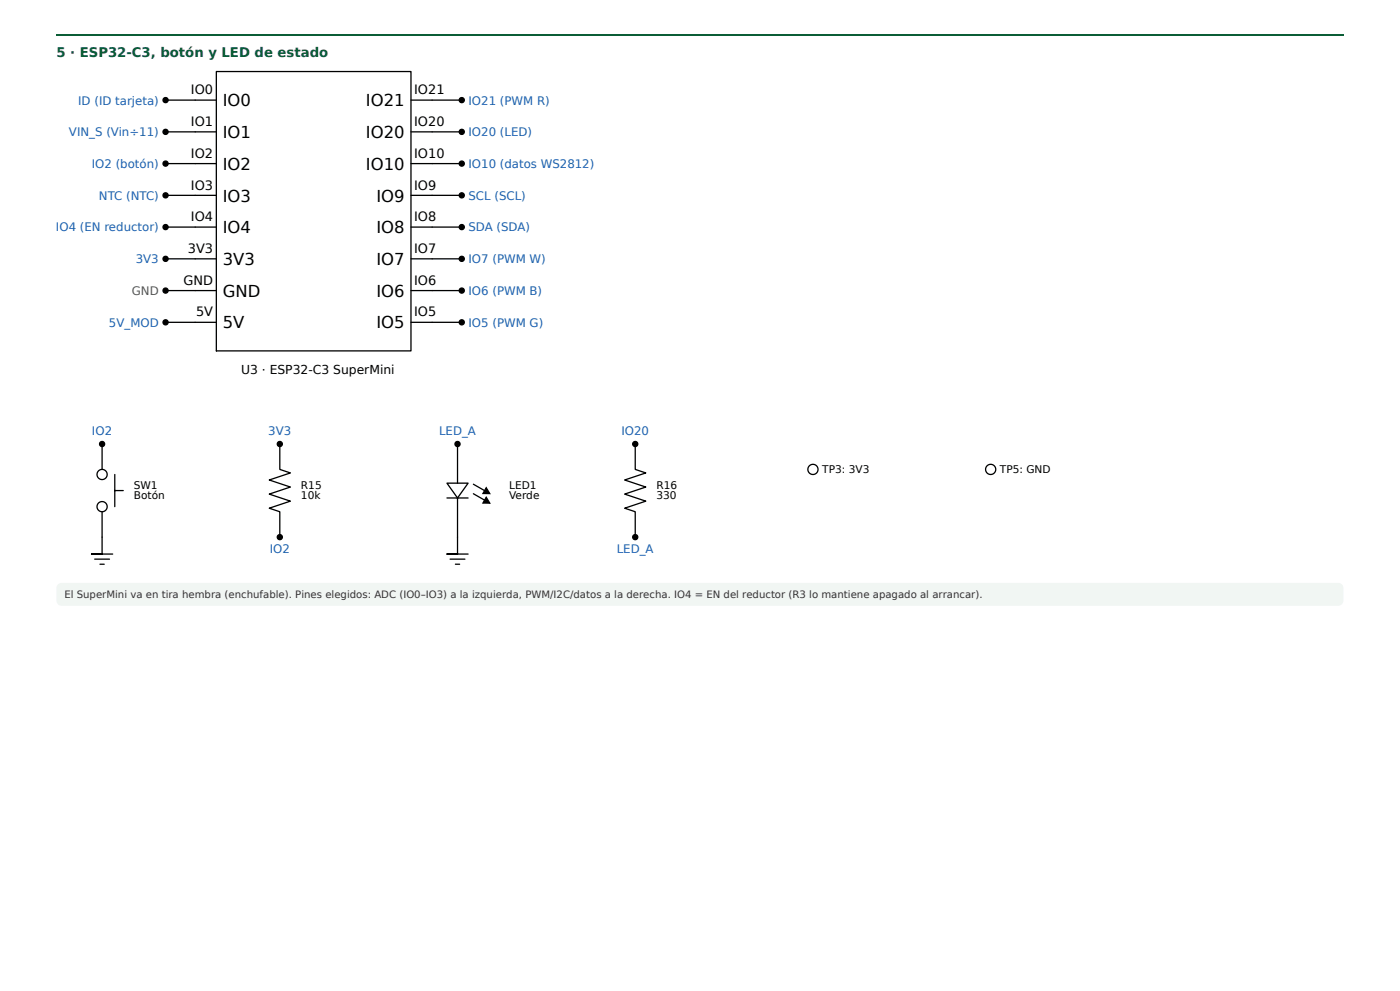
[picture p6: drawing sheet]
<svg xmlns="http://www.w3.org/2000/svg" width="420mm" height="297mm" viewBox="0 0 420 297" stroke-linecap="round" stroke-linejoin="round" font-family="sans-serif">
<path d="M16.9 10.3h386.3v.5h-386.3z" fill="#0b5d36"/>
<path d="M17.4 175.4l1.1-.5h383.1a1.59 1.59 0 0 1 1.6 1.6v3.7a1.59 1.59 0 0 1-1.6 1.6h-383.1a1.59 1.59 0 0 1-1.6-1.6v-3.9z" fill="#f1f6f3"/>
<g fill="none" stroke="#000" stroke-width=".39">
<path d="M49.7 39.6h15.2M49.7 30h15.2M64.9 21.5h58.5v83.8h-58.5zM123.4 39.6h15.2M123.4 30h15.2M49.7 58.6h15.2M49.7 49.1h15.2M123.4 58.6h15.2M123.4 49.1h15.2M49.7 77.7h15.2M49.7 68.1h15.2M123.4 77.7h15.2"/>
<path d="M123.4 68.1h15.2M49.7 96.7h15.2M49.7 87.2h15.2M123.4 96.7h15.2M123.4 87.2h15.2M30.6 133.2v7.6M84 133.2v7.6l3.2 1.1-6.4 2.1 6.4 2.1-6.4 2.2 6.4 2.1-6.4 2.1 3.2 1v7.7M137.3 133.2v11.8M190.7 133.2v7.6l3.1 1.1-6.3 2.1 6.3 2.1-6.3 2.2 6.3 2.1-6.3 2.1 3.2 1v7.7M30.6 153.5v12.7h-3.1h6.3M34.5 142.4v9.6M34.5 147.2h2.5"/>
<path d="M134.1 145h6.4l-3.2 4.4zM134.1 149.4h6.4M137.3 149.4v16.8h-3.2h6.4M142.1 148.1l3.3 2M142.1 145.3l3.3 1.9M28.4 167.8h4.5M30 169.3h1.3M135.1 167.8h4.4M136.7 169.3h1.3"/>
<circle cx="49.7" cy="30" r=".76"/>
<circle cx="49.7" cy="39.6" r=".76"/>
<circle cx="138.6" cy="30" r=".76"/>
<circle cx="138.6" cy="39.6" r=".76"/>
<circle cx="49.7" cy="58.6" r=".76"/>
<circle cx="49.7" cy="49.1" r=".76"/>
<circle cx="138.6" cy="58.6" r=".76"/>
<circle cx="138.6" cy="49.1" r=".76"/>
<circle cx="49.7" cy="77.7" r=".76"/>
<circle cx="49.7" cy="68.1" r=".76"/>
<circle cx="138.6" cy="77.7" r=".76"/>
<circle cx="138.6" cy="68.1" r=".76"/>
<circle cx="49.7" cy="96.7" r=".76"/>
<circle cx="49.7" cy="87.2" r=".76"/>
<circle cx="138.6" cy="96.7" r=".76"/>
<circle cx="138.6" cy="87.2" r=".76"/>
<circle cx="30.6" cy="133.2" r=".76"/>
<circle cx="84" cy="133.2" r=".76"/>
<circle cx="137.3" cy="133.2" r=".76"/>
<circle cx="190.7" cy="133.2" r=".76"/>
<circle cx="30.6" cy="142.4" r="1.52"/>
<circle cx="30.6" cy="152" r="1.52"/>
<circle cx="84" cy="161.2" r=".76"/>
<circle cx="190.7" cy="161.2" r=".76"/>
</g>
<g fill="#000">
<path d="M145.9 149.2l1.1 1.8-2.1-.1zM145.9 146.3l1.1 1.8h-2.1z"/>
<circle cx="49.7" cy="30" r=".76"/>
<circle cx="49.7" cy="39.6" r=".76"/>
<circle cx="138.6" cy="30" r=".76"/>
<circle cx="138.6" cy="39.6" r=".76"/>
<circle cx="49.7" cy="58.6" r=".76"/>
<circle cx="49.7" cy="49.1" r=".76"/>
<circle cx="138.6" cy="58.6" r=".76"/>
<circle cx="138.6" cy="49.1" r=".76"/>
<circle cx="49.7" cy="77.7" r=".76"/>
<circle cx="49.7" cy="68.1" r=".76"/>
<circle cx="138.6" cy="77.7" r=".76"/>
<circle cx="138.6" cy="68.1" r=".76"/>
<circle cx="49.7" cy="96.7" r=".76"/>
<circle cx="49.7" cy="87.2" r=".76"/>
<circle cx="138.6" cy="96.7" r=".76"/>
<circle cx="138.6" cy="87.2" r=".76"/>
<circle cx="30.6" cy="133.2" r=".76"/>
<circle cx="84" cy="133.2" r=".76"/>
<circle cx="137.3" cy="133.2" r=".76"/>
<circle cx="190.7" cy="133.2" r=".76"/>
<circle cx="84" cy="161.2" r=".76"/>
<circle cx="190.7" cy="161.2" r=".76"/>
</g>
<path d="M145.9 149.2l1.1 1.8-2.1-.1zM145.9 146.3l1.1 1.8h-2.1z" fill="none" stroke="#000" stroke-width=".35"/>
<circle cx="244" cy="140.8" r="1.52" fill="#fff"/>
<circle cx="244" cy="140.8" r="1.52" fill="none" stroke="#000" stroke-width=".39"/>
<circle cx="297.3" cy="140.8" r="1.52" fill="#fff"/>
<circle cx="297.3" cy="140.8" r="1.52" fill="none" stroke="#000" stroke-width=".39"/>
<g font-size="4.9">
<text x="66.8" y="31.9">IO0</text>
<text x="109.8" y="31.9">IO21</text>
<text x="66.8" y="41.4">IO1</text>
<text x="109.8" y="41.4">IO20</text>
<text x="66.8" y="50.9">IO2</text>
<text x="109.8" y="50.9">IO10</text>
<text x="66.8" y="60.5">IO3</text>
<text x="113" y="60.5">IO9</text>
<text x="66.8" y="70">IO4</text>
<text x="113" y="70">IO8</text>
<text x="66.8" y="79.5">3V3</text>
<text x="113" y="79.5">IO7</text>
<text x="66.8" y="89">GND</text>
<text x="113" y="89">IO6</text>
<text x="66.8" y="98.6">5V</text>
<text x="113" y="98.6">IO5</text>
</g>
<text font-size="4" fill="#0b5d36" x="16.9" y="17.2">5 · ESP32-C3, botón y LED de estado</text>
<g font-size="3.9">
<text x="57.3" y="28.3">IO0</text>
<text x="124.3" y="28.3">IO21</text>
<text x="57.3" y="37.8">IO1</text>
<text x="124.3" y="37.8">IO20</text>
<text x="57.3" y="47.3">IO2</text>
<text x="124.3" y="47.3">IO10</text>
<text x="57.3" y="56.9">IO3</text>
<text x="124.3" y="56.9">IO9</text>
<text x="57.3" y="66.4">IO4</text>
<text x="124.3" y="66.4">IO8</text>
<text x="56.4" y="75.9">3V3</text>
<text x="124.3" y="75.9">IO7</text>
<text x="55.1" y="85.4">GND</text>
<text x="124.3" y="85.4">IO6</text>
<text x="58.9" y="95">5V</text>
<text x="124.3" y="95">IO5</text>
</g>
<text font-size="3.7" x="72.4" y="112.3">U3 · ESP32-C3 SuperMini</text>
<g font-size="3.5" fill="#1a5fb4">
<text x="23.5" y="31.4">ID (ID tarjeta)</text>
<text x="140.6" y="31.4">IO21 (PWM R)</text>
<text x="20.7" y="40.9">VIN_S (Vin÷11)</text>
<text x="140.6" y="40.9">IO20 (LED)</text>
<text x="27.6" y="50.4">IO2 (botón)</text>
<text x="140.6" y="50.4">IO10 (datos WS2812)</text>
<text x="29.7" y="59.9">NTC (NTC)</text>
<text x="140.6" y="59.9">SCL (SCL)</text>
<text x="16.8" y="69.5">IO4 (EN reductor)</text>
<text x="140.6" y="69.5">SDA (SDA)</text>
<text x="40.8" y="79">3V3</text>
<text x="140.6" y="79">IO7 (PWM W)</text>
<text x="140.6" y="88.5">IO6 (PWM B)</text>
<text x="32.7" y="98">5V_MOD</text>
<text x="140.6" y="98">IO5 (PWM G)</text>
<text x="27.6" y="130.4">IO2</text>
<text x="80.5" y="130.4">3V3</text>
<text x="131.8" y="130.4">LED_A</text>
<text x="186.5" y="130.4">IO20</text>
<text x="81" y="165.8">IO2</text>
<text x="185.1" y="165.8">LED_A</text>
</g>
<text font-size="3.5" fill="#555" x="39.6" y="88.5">GND</text>
<g font-size="3.2">
<text x="246.8" y="141.9">TP3: 3V3</text>
<text x="300.1" y="141.9">TP5: GND</text>
<text x="40.2" y="146.7">SW1</text>
<text x="40.2" y="149.8">Botón</text>
<text x="90.3" y="146.7">R15</text>
<text x="90.3" y="149.8">10k</text>
<text x="152.8" y="146.7">LED1</text>
<text x="152.8" y="149.8">Verde</text>
<text x="197" y="146.7">R16</text>
<text x="197" y="149.8">330</text>
</g>
<text font-size="3" fill="#333" x="19.3" y="179.4">El SuperMini va en tira hembra (enchufable). Pines elegidos: ADC (IO0–IO3) a la izquierda, PWM/I2C/datos a la derecha. IO4 = EN del reductor (R3 lo mantiene apagado al arrancar).</text>
</svg>
